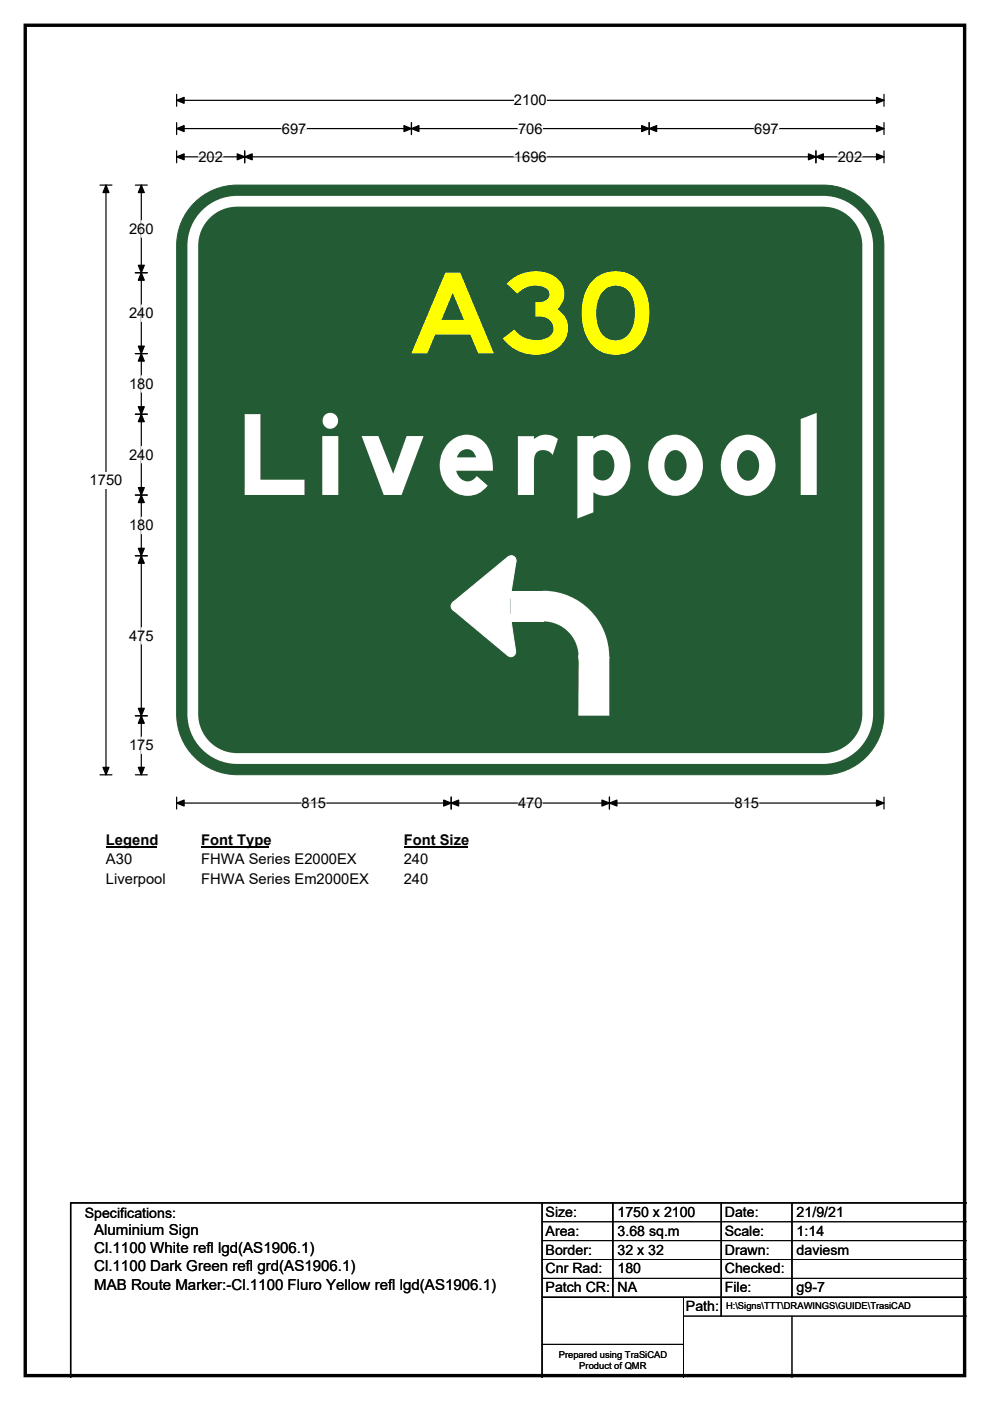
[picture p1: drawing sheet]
<svg xmlns="http://www.w3.org/2000/svg" width="210mm" height="297mm" viewBox="0 0 210 297" stroke-linecap="round" stroke-linejoin="round" font-family="sans-serif">
<path d="M5.4 5.4h199.2v286.3h-199.2z" fill="none" stroke="#000" stroke-width=".72"/>
<path d="M37.5 21.3h150M37.5 20v2.5M187.5 20v2.5" fill="none" stroke="#000" stroke-width=".25"/>
<path d="M37.5 21.3l1.6-.7v1.3zM185.9 20.6l1.6 .7-1.6 .6z" fill="#000" stroke="#000" stroke-width=".25"/>
<path d="M109 19.5h7v3.5h-7z" fill="#fff"/>
<g fill="none" stroke="#000" stroke-width=".25">
<path d="M21.2 39.2h2.5M22.5 39.2v125.1M37.5 27.3h150M37.5 26v2.5M37.5 32v2.5M37.5 33.3h150M51.9 32v2.5M87.3 26v2.5M137.7 26v2.5M173.1 32v2.5M187.5 26v2.5M187.5 32v2.5"/>
<path d="M21.2 164.3h2.5M37.5 169v2.5M37.5 170.3h150M95.7 169v2.5M129.3 169v2.5M187.5 169v2.5"/>
</g>
<g fill="#000" stroke="#000" stroke-width=".25">
<path d="M22.5 39.2l.6 1.6h-1.3zM37.5 27.3l1.6-.7v1.3zM37.5 33.3l1.6-.7v1.3zM51.9 33.3l1.6-.7v1.3zM50.3 32.6l1.6 .7-1.6 .6zM87.3 27.3l1.6-.7v1.3zM85.7 26.6l1.6 .7-1.6 .6zM136.1 26.6l1.6 .7-1.6 .6zM137.7 27.3l1.6-.7v1.3zM171.5 32.6l1.6 .7-1.6 .6zM173.1 33.3l1.5-.7v1.3zM185.9 26.6l1.6 .7-1.6 .6z"/>
<path d="M185.9 32.6l1.6 .7-1.6 .6zM21.8 162.7h1.3l-.6 1.6zM37.5 170.3l1.6-.7v1.3zM95.7 170.3l1.6-.7v1.3zM94.1 169.6l1.6 .7-1.6 .6zM127.7 169.6l1.6 .7-1.6 .6zM129.3 170.3l1.6-.7v1.3zM185.9 169.6l1.6 .7-1.6 .6z"/>
</g>
<path d="M42.1 33.3h5.2M59.8 27.3h5.2M109 33.3h7M109.9 27.3h5.2M160 27.3h5.2M177.7 33.3h5.2M64 170.3h5.2M109.9 170.3h5.2M155.8 170.3h5.2" fill="none" stroke="#fff" stroke-width=".25"/>
<path d="M19 100h7v3.5h-7z" fill="#fff"/>
<path d="M28.7 39.2h2.5M30 39.2v125.1M28.7 57.8h2.5M28.7 75h2.5M28.7 87.8h2.5M28.7 105h2.5M28.7 117.8h2.5M28.7 151.8h2.5M28.7 164.3h2.5" fill="none" stroke="#000" stroke-width=".25"/>
<g fill="#000" stroke="#000" stroke-width=".25">
<path d="M30 39.2l.6 1.6h-1.3zM30 57.8l.6 1.6h-1.3zM29.3 56.2h1.3l-.6 1.6zM29.3 73.4h1.3l-.6 1.6zM30 75l.6 1.6h-1.3zM29.3 86.2h1.3l-.6 1.6zM30 87.8l.6 1.6h-1.3zM29.3 103.4h1.3l-.6 1.6zM30 105l.6 1.6h-1.3zM29.3 116.2h1.3l-.6 1.6zM30 117.8l.6 1.6h-1.3zM29.3 150.2h1.3l-.6 1.6z"/>
<path d="M30 151.8l.6 1.6h-1.3zM29.3 162.7h1.3l-.6 1.6z"/>
</g>
<path d="M30 46.8v3.5M30 64.6v3.6M30 79.7v3.4M30 94.7v3.4M30 109.6v3.6M30 133.1v3.4M30 156.3v3.5" fill="none" stroke="#fff" stroke-width=".25"/>
<path d="M22.5 176.3h10.7v3.4h-10.7z" fill="#fff"/>
<path d="M22.5 179.5h10.7" fill="none" stroke="#000" stroke-width=".32"/>
<path d="M42.7 176.3h14.4v3.4h-14.4z" fill="#fff"/>
<path d="M42.7 179.5h14.4" fill="none" stroke="#000" stroke-width=".32"/>
<path d="M85.6 176.3h13.5v3.4h-13.5z" fill="#fff"/>
<path d="M85.6 179.5h13.5" fill="none" stroke="#000" stroke-width=".32"/>
<g fill="#fff">
<path d="M22.4 180.4h5.6v3.5h-5.6z"/>
<path d="M42.7 180.4h32.9v3.5h-32.9z"/>
<path d="M85.6 180.4h5.2v3.5h-5.2z"/>
<path d="M22.5 184.6h12.7v3.5h-12.7z"/>
<path d="M42.7 184.6h35.4v3.5h-35.4z"/>
<path d="M85.6 184.6h5.2v3.5h-5.2z"/>
</g>
<path d="M40.8 43.5a12.8 12.8 0 0 1 9.5-4.3h124.3a12.8 12.8 0 0 1 12.9 12.9v99.3a12.9 12.9 0 0 1-12.9 12.9h-124.3a12.8 12.8 0 0 1-12.8-12.9v-99.3a12.8 12.8 0 0 1 3.3-8.6z" fill-rule="evenodd" fill="#225b34" stroke="#225b34" stroke-width=".21"/>
<path d="M43.3 45.8a9.4 9.4 0 0 1 7-3.1h124.3a9.4 9.4 0 0 1 9.4 9.4v99.3a9.4 9.4 0 0 1-9.4 9.4h-124.3a9.4 9.4 0 0 1-9.4-9.4v-99.3a9.4 9.4 0 0 1 2.4-6.3z" fill="none" stroke="#fff" stroke-width="2.3"/>
<path d="M122.7 139.3h6.5v12.4h-6.5z" fill="#fff"/>
<path d="M115.3 128.5a10.7 10.7 0 0 1 10.7 10.9v-.1" fill="none" stroke="#fff" stroke-width="6.5"/>
<path d="M108.2 125.2h7.1v6.6h-7.1z" fill="#fff"/>
<path d="M95.7 127h12.5v3.1l-12.5-.1z" fill-rule="evenodd" fill="#225b34" stroke="#225b34" stroke-width=".21"/>
<g fill="#fff" stroke="#fff" stroke-width=".21">
<path d="M96 127.7l11.8-9.7 1.7 1-1.3 8v3.1l1.2 8-1.7 .9-11.7-9.8z" fill-rule="evenodd"/>
<circle cx="108.5" cy="118.8" r=".99"/>
<circle cx="96.7" cy="128.5" r=".99"/>
<circle cx="108.4" cy="138.2" r=".99"/>
</g>
<path d="M115 255v37M130 255v20M153 255v24M168 255v20M205 255h-190v37M115 275h90" fill="none" stroke="#000" stroke-width=".3"/>
<path d="M115 259h90M115 263h90M115 267h90M115 271h90M145 279h60M145 275v17M168 279v13M115 285h30" fill="none" stroke="#000" stroke-width=".21"/>
<text font-size="23.8" fill="#ff0" x="86.6" y="74.9">A30</text>
<text font-size="23.8" fill="#fff" x="49.5" y="104.9">Liverpool</text>
<g font-size="3.2">
<text x="20" y="261.9">Aluminium Sign</text>
<text x="20" y="265.7">Cl.1100 White refl lgd(AS1906.1)</text>
<text x="20" y="269.6">Cl.1100 Dark Green refl grd(AS1906.1)</text>
<text x="20" y="273.4">MAB Route Marker:-Cl.1100 Fluro Yellow refl lgd(AS1906.1)</text>
</g>
<g font-size="3.1">
<text x="109" y="22.3">2100</text>
<text x="59.8" y="28.3">697</text>
<text x="109.9" y="28.3">706</text>
<text x="160" y="28.3">697</text>
<text x="42.1" y="34.3">202</text>
<text x="109" y="34.3">1696</text>
<text x="177.7" y="34.3">202</text>
<text x="27.4" y="49.6">260</text>
<text x="27.4" y="67.4">240</text>
<text x="27.4" y="82.4">180</text>
<text x="27.4" y="97.5">240</text>
<text x="19" y="102.8">1750</text>
<text x="27.4" y="112.4">180</text>
<text x="27.4" y="135.8">475</text>
<text x="27.4" y="159.1">175</text>
<text x="64" y="171.3">815</text>
<text x="109.9" y="171.3">470</text>
<text x="155.8" y="171.3">815</text>
<text x="22.5" y="179.1">Legend</text>
<text x="42.7" y="179.1">Font Type</text>
<text x="85.6" y="179.1">Font Size</text>
<text x="22.5" y="183.2">A30</text>
<text x="42.7" y="183.2">FHWA Series E2000EX</text>
<text x="85.6" y="183.2">240</text>
<text x="22.5" y="187.4">Liverpool</text>
<text x="42.7" y="187.4">FHWA Series Em2000EX</text>
<text x="85.6" y="187.4">240</text>
</g>
<g font-size="3">
<text x="115.7" y="258">Size:</text>
<text x="131" y="258">1750 x 2100</text>
<text x="153.7" y="258">Date:</text>
<text x="169" y="258">21/9/21</text>
<text x="18" y="258.2">Specifications:</text>
<text x="115.7" y="262">Area:</text>
<text x="131" y="262">3.68 sq.m</text>
<text x="153.7" y="262">Scale:</text>
<text x="169" y="262">1:14</text>
<text x="115.7" y="266">Border:</text>
<text x="115.7" y="270">Cnr Rad:</text>
<text x="131" y="266">32 x 32</text>
<text x="131" y="270">180</text>
<text x="153.7" y="266">Drawn:</text>
<text x="153.7" y="270">Checked:</text>
<text x="169" y="266">daviesm</text>
<text x="115.7" y="274">Patch CR:</text>
<text x="131" y="274">NA</text>
<text x="153.7" y="274">File:</text>
<text x="169" y="274">g9-7</text>
<text x="145.5" y="278">Path:</text>
</g>
<g font-size="2">
<text x="154" y="277.6">H:\Signs\TTT\DRAWINGS\GUIDE\TrasiCAD</text>
<text x="118.5" y="287.8">Prepared using TraSiCAD</text>
<text x="122.9" y="290.2">Product of QMR</text>
</g>
</svg>
